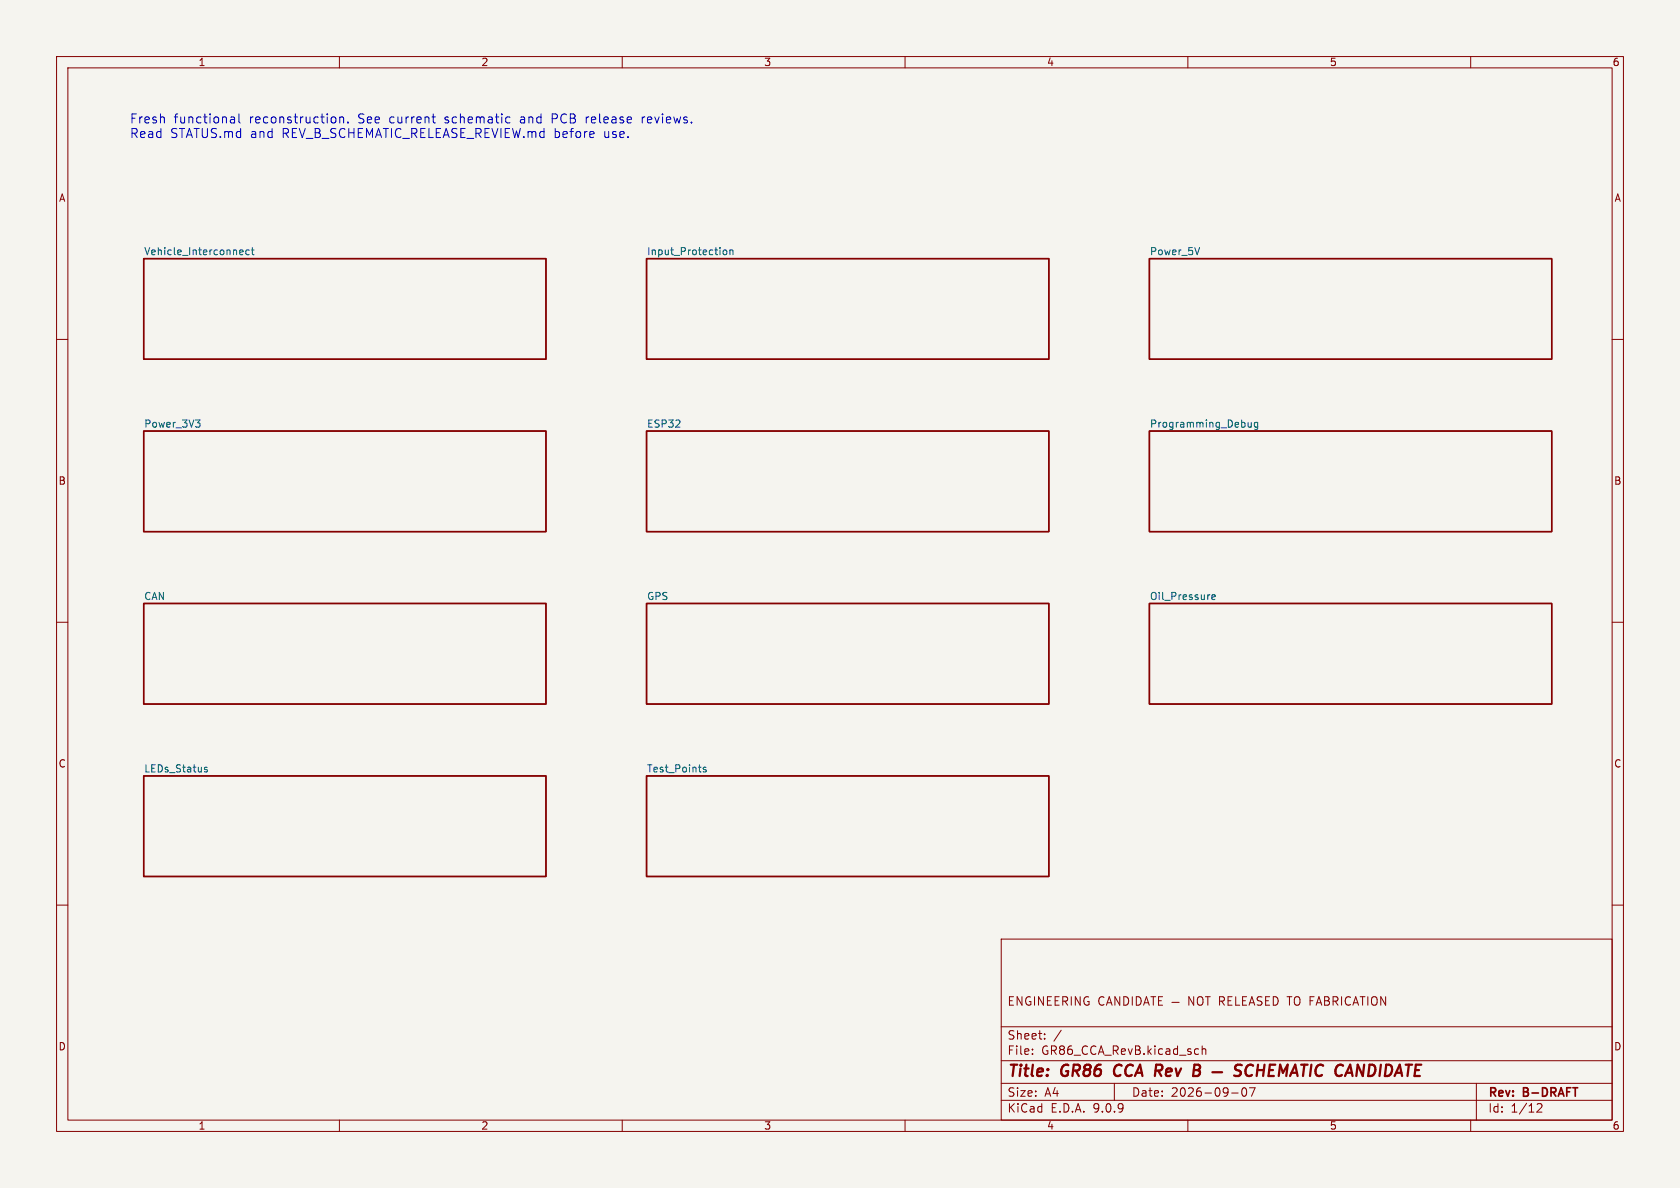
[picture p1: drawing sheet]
<svg xmlns="http://www.w3.org/2000/svg" width="297mm" height="210mm" viewBox="0 0 297 210" stroke-linecap="round" stroke-linejoin="round" font-family="sans-serif">
<path d="M0 0h297v210h-297z" fill="#f5f4ef" stroke="#f5f4ef" stroke-width=".18"/>
<g fill="none" stroke="#840000" stroke-width=".18">
<path d="M10 10h277v190h-277zM12 12h273v186h-273zM60 10v2M110 10v2M160 10v2M210 10v2M260 10v2M10 60h2M285 60h2M10 110h2M285 110h2M10 160h2"/>
<path d="M177 166h108v32h-108zM178.5 176.9h.5M179.2 176.2h-.7v1.5h.7M180.7 176.2v1.5l-.9-1.5v1.5M182.2 176.3a.74 .74 0 0 0-.9 .5 .74 .74 0 0 0 .5 .9l.4-.1v-.5h-.2M182.9 176.2v1.5M184.5 176.2v1.5l-.9-1.5v1.5M185.2 176.9h.5M185.9 176.2h-.7v1.5h.7M186.5 176.9h.5M187.2 176.2h-.7v1.5h.7M187.9 177l.7-.1 .1-.2v-.4l-.2-.1h-.6v1.5"/>
<path d="M188.2 177l.5 .7M189.4 176.2v1.5M191 176.2v1.5l-.9-1.5v1.5M192.5 176.3a.74 .74 0 0 0-.9 .5 .74 .74 0 0 0 .5 .9l.4-.1v-.5h-.3M195.2 176.3a.6 .6 0 0 0-.8 0 .6 .6 0 0 0-.2 .8 .56 .56 0 0 0 .3 .5 .56 .56 0 0 0 .7 0M195.6 177.7l.5-1.5 .5 1.5M195.7 177.3h.8M198 176.2v1.5l-.9-1.5v1.5M198.7 176.2a.76 .76 0 0 1 .8 .7 .76 .76 0 0 1-.8 .8zM200.2 176.2v1.5M200.9 176.2a.76 .76 0 0 1 .9 .7 .76 .76 0 0 1-.9 .8zM202.2 177.7l.5-1.5 .5 1.5"/>
<path d="M202.3 177.3h.7M203.5 176.2h.8M203.9 176.2v1.5M204.8 176.9h.5M205.5 176.2h-.7v1.5h.7M207.2 177.2h1.3M211 176.2v1.5l-.8-1.5v1.5M211.9 176.3a.5 .5 0 0 1 .5-.1 .5 .5 0 0 1 .3 .5v.5a.5 .5 0 0 1-.5 .5 .5 .5 0 0 1-.5-.5v-.5zM213.1 176.2h.9M213.5 176.2v1.5M215.6 177l.7-.1 .2-.2-.1-.4-.2-.1h-.6v1.5M216 177l.5 .7"/>
<path d="M217.1 176.9h.5M217.8 176.2h-.7v1.5h.7M218.5 176.2v1.5h.7M219.7 176.9h.5M220.4 176.2h-.7v1.5h.7M220.8 177.7l.5-1.5 .5 1.5M221 177.3h.7M223.1 176.3l-.6-.1-.2 .1v.5l.7 .3 .1 .3-.3 .3-.6-.1M223.7 176.9h.5M224.5 176.2h-.8v1.5h.8M225.1 176.2a.76 .76 0 0 1 .9 .7 .76 .76 0 0 1-.9 .8zM227.5 176.2h.9"/>
<path d="M228 176.2v1.5M228.9 176.4a.5 .5 0 0 1 .6-.2 .5 .5 0 0 1 .3 .5v.5a.5 .5 0 0 1-.5 .5 .5 .5 0 0 1-.5-.5zM231.6 176.9h.5M232.3 176.2h-.7v1.5M232.7 177.7l.5-1.5 .5 1.5M232.8 177.3h.7M234.2 176.9h.5M234.2 176.2h.5l.2 .1 .1 .3-.3 .3a.4 .4 0 0 1 .3 .4 .4 .4 0 0 1-.3 .4h-.5zM235.7 177l.7-.1 .1-.2v-.4l-.3-.1h-.5v1.5M236 177l.5 .7M237.2 176.2v1.5M238.7 176.3a.6 .6 0 0 0-.7 0 .6 .6 0 0 0-.2 .8 .56 .56 0 0 0 .3 .5 .56 .56 0 0 0 .6 0"/>
<path d="M239.2 177.7l.5-1.5 .5 1.5M239.3 177.3h.7M240.5 176.2h.8M240.9 176.2v1.5M241.8 176.2v1.5M242.7 176.3a.5 .5 0 0 1 .5-.1 .5 .5 0 0 1 .3 .5v.5a.5 .5 0 0 1-.5 .5 .5 .5 0 0 1-.5-.5v-.5zM245 176.2v1.5l-.9-1.5v1.5M285 160h2M60 198v2M110 198v2M160 198v2M177 194.5h108"/>
<path d="M177 191.5h108M177 187.5h108M177 181.5h108M182.5 186.3v.1M182.5 185.5v.1M184.7 183.6v.1M184.7 182.8v.1M187.6 182.1l-1.3 2M197 191.5v3M210 198v2M211.7 185.4l.2 .1M211.9 186.3l-.2 .1"/>
<path d="M212.5 184.9v1.5M212.5 185.5l.2-.1 .4 .1 .1 .9M217.7 193.2h1.2M219.7 192.4l.2-.1a.81 .81 0 0 1 .6 .6 .81 .81 0 0 1-.3 .8l-.2 .1a.81 .81 0 0 1-.3-1.4zM220.9 192.3h1l-.7 1.5M260 198v2M261 191.5v6.5M271.7 195.2l.6-.1 .2 .1 .1 .3-.9 1.1h.9"/>
</g>
<g fill="none" stroke="#840000" stroke-width=".4">
<path d="M197.2 188.5a1.27 1.27 0 0 0 0 1.6M204.4 188.2h.8M204.8 189.3l.5 .9M205.2 189.2l-.9 .1M219.5 188.3a.85 .85 0 0 0-1 .1 .45 .45 0 0 0 .2 .8l.3 .1a.49 .49 0 0 1 .4 .5 .49 .49 0 0 1-.5 .4l-.7-.1M221.5 188.4a.88 .88 0 0 0-1 0 .88 .88 0 0 0-.3 1 .69 .69 0 0 0 .3 .7 .69 .69 0 0 0 .8-.1M222.3 189.2h1.1M222.4 188.2l-.2 2M223.6 188.2l-.3 2M224.4 189.2h.7M225.5 188.2h-1l-.2 2h.9M226.1 190.2l.2-2 .5 1.4 .8-1.4-.2 2"/>
<path d="M228.1 190.2l.9-2 .4 2M228.3 189.6h1M230 188.2h1.2M230.6 188.2l-.3 2M231.8 188.2l-.2 2M233.9 188.4a.88 .88 0 0 0-1 0 .88 .88 0 0 0-.3 1 .69 .69 0 0 0 .3 .7 .69 .69 0 0 0 .8-.1M237.4 188.4a.88 .88 0 0 0-1 0 .88 .88 0 0 0-.3 1 .69 .69 0 0 0 .3 .7 .69 .69 0 0 0 .8-.1M237.8 190.2l.9-2 .4 2M238 189.6h1M241.2 188.2l-.3 2-.9-2-.2 2M242.1 188.2h.5a1.08 1.08 0 0 1 .6 1.1 1.08 1.08 0 0 1-.9 .9h-.4zM244.1 188.2l-.2 2"/>
<path d="M245.1 188.2h.5a1.08 1.08 0 0 1 .5 1.1 1.08 1.08 0 0 1-.8 .9h-.5zM246.5 190.2l1-2 .4 2M246.8 189.6h1M248.5 188.2h1.1M249.1 188.2l-.3 2M250.2 189.2h.7M251.3 188.2h-1l-.2 2h.9"/>
</g>
<path d="M25.4 45.7h71.1v17.8h-71.1zM114.3 45.7h71.1v17.8h-71.1zM203.2 45.7h71.1v17.8h-71.1zM25.4 76.2h71.1v17.8h-71.1zM114.3 76.2h71.1v17.8h-71.1zM203.2 76.2h71.1v17.8h-71.1zM25.4 106.7h71.1v17.8h-71.1zM114.3 106.7h71.1v17.8h-71.1zM203.2 106.7h71.1v17.8h-71.1zM25.4 137.2h71.1v17.7h-71.1zM114.3 137.2h71.1v17.7h-71.1z" fill="none" stroke="#840000" stroke-width=".25"/>
<g fill="none" stroke="#006464" stroke-width=".18">
<path d="M42.4 44.2h.4l.2 .3-.6 .1M42.4 45h.5M44.1 44.2h-.4l-.2 .2 .1 .6h.5M44.4 44.2h.5M44.6 43.8v1l.3 .2M127.9 44.2h.3l.3 .2v.4l-.3 .2h-.3l-.1-.2zM129 44.3l.2-.1h.3l.1 .8M129 44.2v.8M212.1 43.8l-.5 1.2M34.6 74.2h.8l-.5 .5 .4 .1 .1 .5-.3 .2h-.3M220.7 74.7v.7l.3 .1 .2-.1M221.2 74.7v.8"/>
<path d="M222.3 74.7h-.3l-.3 .2 .2 .5h.4M222.3 74.7v1l-.2 .2h-.3M214.2 105.6l.7-.2-.1-.2-.4-.1-.2 .2 .1 .6h.5M36.2 136l.5 .2-.1 .2-.3 .1M36.2 135.7h.4M124.8 135.7l-.3-.1-.2 .2 .1 .2 .4 .1v.3h-.5"/>
</g>
<g fill="none" stroke="#0000c2" stroke-width=".18">
<path d="M40.8 20.7h.6l.1 1M40.8 21.7h.7M41.5 21.1l-.7 .1M42.2 20.1v1.4l.3 .2M59.2 20.7l.2 .3v.4l-.2 .3M60.1 20.8l.2-.1h.4l.1 1M60.1 20.7v1M61.5 21.6v.1M76.4 20.7h.6M76.7 21.7h.3M89.7 20.7h.5M90.2 21.7h-.5"/>
<path d="M103.6 20.7v1M103.7 20.8l-.1 .2M113.5 20.7v1M113.7 20.7l-.2 .3"/>
</g>
<g font-size="2.8" fill="#840000">
<text x="178" y="190.9">Title:</text>
<text x="187.7" y="190.9">GR86</text>
<text x="197.8" y="190.9">CCA</text>
<text x="205.8" y="190.9">Rev</text>
<text x="213.4" y="190.9">B</text>
</g>
<g font-size="2.2" fill="#0000c2">
<text x="22.9" y="22.1">Fresh</text>
<text x="30.7" y="22.1">functional</text>
<text x="44.1" y="22.1">reconstruction.</text>
<text x="63.4" y="22.1">See</text>
<text x="69" y="22.1">current</text>
<text x="78.9" y="22.1">schematic</text>
<text x="92.4" y="22.1">and</text>
<text x="98.1" y="22.1">PCB</text>
<text x="104.3" y="22.1">release</text>
<text x="114.3" y="22.1">reviews.</text>
<text x="22.9" y="24.7">Read</text>
<text x="30.1" y="24.7">STATUS.md</text>
<text x="44.3" y="24.7">and</text>
<text x="50" y="24.7">REV_B_SCHEMATIC_RELEASE_REVIEW.md before</text>
<text x="107.1" y="24.7">use.</text>
</g>
<g font-size="2.1" fill="#840000">
<text x="178" y="184">Sheet:</text>
<text x="178" y="186.7">File:</text>
<text x="184.1" y="186.7">GR86_CCA_RevB.kicad_sch</text>
<text x="178" y="196.9">KiCad</text>
<text x="178" y="194.1">Size:</text>
<text x="184.7" y="194.1">A4</text>
<text x="185.7" y="196.9">E.D.A.</text>
<text x="193.3" y="196.9">9.0.9</text>
<text x="200" y="194.1">Date:</text>
<text x="207" y="194.1">2026-09-07</text>
<text x="263" y="194.3">Rev:</text>
<text x="263" y="196.9">Id:</text>
<text x="267.1" y="196.9">1/12</text>
<text x="269.4" y="194.3">B-DRAFT</text>
</g>
<g font-size="1.8" fill="#840000">
<text x="35" y="11.9">1</text>
<text x="85" y="11.9">2</text>
<text x="135" y="11.9">3</text>
<text x="185" y="11.9">4</text>
<text x="235" y="11.9">5</text>
<text x="285" y="11.9">6</text>
<text x="10.3" y="35.9">A</text>
<text x="285.3" y="35.9">A</text>
<text x="10.3" y="85.9">B</text>
<text x="285.3" y="85.9">B</text>
<text x="10.3" y="135.9">C</text>
<text x="285.3" y="135.9">C</text>
<text x="10.3" y="185.9">D</text>
<text x="285.3" y="185.9">D</text>
<text x="35" y="199.9">1</text>
<text x="85" y="199.9">2</text>
<text x="135" y="199.9">3</text>
<text x="185" y="199.9">4</text>
<text x="235" y="199.9">5</text>
<text x="285" y="199.9">6</text>
</g>
<g font-size="1.8" fill="#006464">
<text x="25.4" y="45.3">Vehicle_Interconnect</text>
<text x="114.3" y="45.3">Input_Protection</text>
<text x="203.2" y="45.3">Power_5V</text>
<text x="25.4" y="75.8">Power_3V3</text>
<text x="114.3" y="75.8">ESP32</text>
<text x="203.2" y="75.8">Programming_Debug</text>
<text x="25.4" y="106.3">CAN</text>
<text x="114.3" y="106.3">GPS</text>
<text x="203.2" y="106.3">Oil_Pressure</text>
<text x="25.4" y="136.8">LEDs_Status</text>
<text x="114.3" y="136.8">Test_Points</text>
</g>
</svg>
